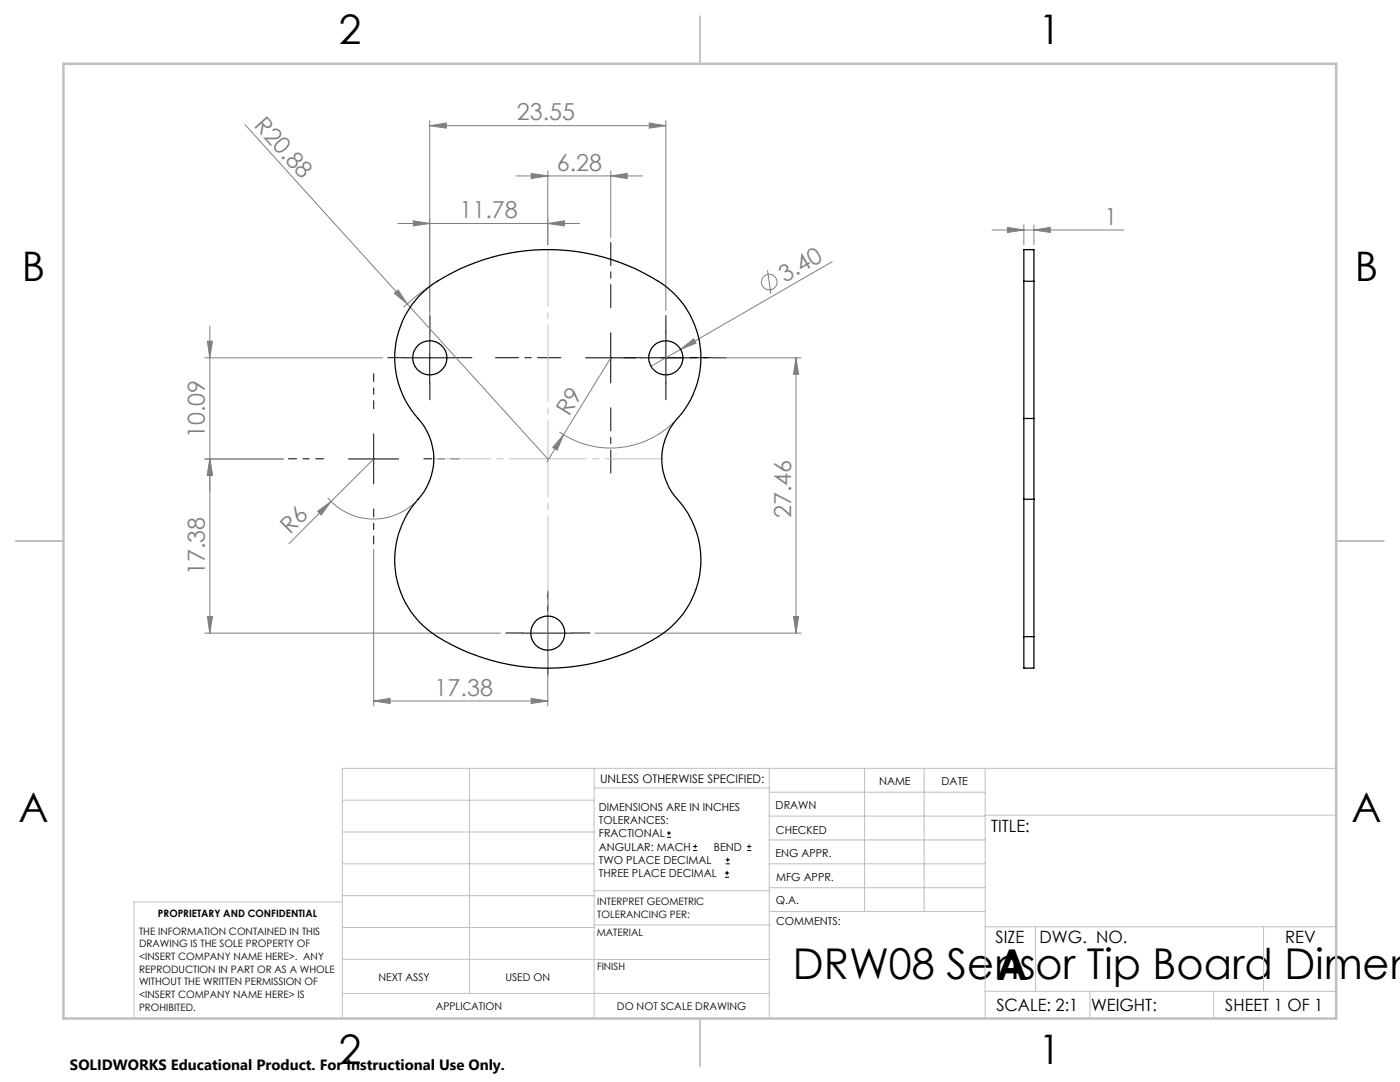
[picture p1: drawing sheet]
<svg xmlns="http://www.w3.org/2000/svg" width="279mm" height="216mm" viewBox="0 0 279 216" stroke-linecap="round" stroke-linejoin="round" font-family="sans-serif">
<g fill="none" stroke="#808080" stroke-width=".2">
<path d="M48.9 24.9l32.4 35.7M85.8 25.1l3.3-.5v1zM85.8 24.1v46.3M85.8 25.1h47.1M103 35.1h25.2M106 34.6l3.3 .5-3.3 .5zM109.3 34.1v14.7M121.9 35.1l3.3-.5v1zM121.9 34.1v13.3M129.6 24.6l3.3 .5-3.3 .5zM132.9 24.1v37.9M78.7 58.5l.7-.6 1.9 2.7z"/>
<path d="M79.4 44.6h36.3M82.5 44.1l3.3 .5-3.3 .5zM86.4 56.7a42.7 42.7 0 0 0-5.9 4.6M109.3 44.6l3.3-.5v1zM153.2 53.9l.6 4.8M166.1 52.2l-30.3 17.5M198 45.9h26.3M201 45.4l3.3 .5-3.3 .5zM204.3 44.9v3.9M206.3 45.9l3.3-.5v1zM206.3 44.9v3.9M40.9 71.4h35.5"/>
<path d="M41.4 68.1h1l-.5 3.3zM41.9 65.1v61.2M81.3 60.6l28 31M121.9 71.4l-12.8 20.8M135.8 69.7l2.6-2.1 .5 .9zM135.8 69.7l-5.9 3.4M142.3 71.4h17.6M158.9 71.4l.5 3.3h-1zM158.9 71.4v54.9M40.9 91.6h15.7M41.9 91.6l.5 3.3h-1zM65.4 99.3a12 12 0 0 0 17.4 1"/>
<path d="M74.6 91.6l-8.5 8.4M112.5 86.7l-1.3 3.1-.9-.5zM134.5 84.2a18 18 0 0 1-22.8 2M63.4 102l2.7-2-2 2.8zM66.1 100l-8.4 8.5M74.6 109.6v31.3M40.9 126.3h59M41.4 123h1l-.5 3.3zM74.6 139.9l3.3-.6v1.1zM74.6 139.9h34.7M106 139.3l3.3 .6-3.3 .5zM109.3 134.3v6.6"/>
<path d="M118.7 126.3h41.2M158.4 123h1l-.5 3.3z"/>
<circle cx="153.5" cy="56.3" r="1.56"/>
</g>
<g fill="none" stroke="#000" stroke-width=".2">
<path d="M80.8 71.4h10M85.8 66.4v10M116.9 71.4h10M121.9 66.4v10M127.9 71.4h10M132.9 66.4v10M69.6 91.6h10M74.6 86.6v10M104.3 126.3h10M109.3 121.3v10M133.1 167.1h.8M133.1 166.2h.8"/>
<path d="M133.5 165.8v.9M138.3 169.7h.8M138.3 168.9h.8M138.7 168.5v.8M144.7 175h.8M144.7 174.2h.8M144.8 172.4h.9M144.8 171.6h.9M145.1 173.8v.8M145.2 171.1v.9M149.1 169.7h.8M149.1 168.9h.8"/>
<path d="M149.5 168.5v.8"/>
</g>
<path d="M80.8 71.4h-3.4M85.8 66.4v-3.4M85.8 76.4v3.4M90.8 71.4h3.4M127.9 71.4h-3.4M132.9 66.4v-3.4M132.9 76.4v3.4M137.9 71.4h3.4M104.3 126.3h-3.4M109.3 121.3v-3.4M109.3 131.3v3.4M114.3 126.3h3.4" fill="none" stroke="#000" stroke-width=".2" stroke-dasharray="15.2 1.3 1.3 1.3"/>
<path d="M64.6 91.6h-7M74.6 81.6v-7M84.6 91.6h7M74.6 101.6v7" fill="none" stroke="#000" stroke-width=".2" stroke-dasharray="15.2 1.3 1.3 1.3" stroke-dashoffset="13.6"/>
<path d="M111.9 71.4h-13M121.9 61.4v-13M131.9 71.4h13M121.9 81.4v13" fill="none" stroke="#000" stroke-width=".2" stroke-dasharray="15.2 1.3 1.3 1.3" stroke-dashoffset="10.6"/>
<path d="M109.3 49.8v83.5" fill="none" stroke="#c0c0c0" stroke-width=".2" stroke-dasharray="15.2 1.3 1.3 1.3" stroke-dashoffset="4"/>
<path d="M86.6 91.6h45.5" fill="none" stroke="#c0c0c0" stroke-width=".2" stroke-dasharray="15.2 1.3 1.3 1.3" stroke-dashoffset="3.9"/>
<g fill="none" stroke="#c0c0c0" stroke-width=".2">
<path d="M68.3 159.7h50.3M93.7 153.3v44.9M118.6 153.3v49.9M118.6 157.2h34.9M153.5 153.3v49.9M153.5 158.1h43.1M172.5 153.3v28.6M184.4 153.3v28.6M196.6 153.3v49.9M266.7 153.3h-198.4v49.9M68.3 178.7h50.3M68.3 172.4h50.3"/>
<path d="M68.3 166h50.3M68.3 180h-41.6v23.2M118.6 177.7h35M153.5 167.6h43.1M153.5 162.8h43.1M153.5 172.4h43.1M153.5 177.1h43.1M196.6 162.7h70.1M68.3 198.2h85.2M68.3 191.4l85.2 .1M68.3 185.1h50.3M118.6 184.6h35"/>
<path d="M153.6 181.9h43M196.6 197.8h70.1M196.6 184.9h70.1M206.7 184.9v12.9M217.5 197.8v5.4M242.2 197.8v5.4M252.2 184.9v12.9"/>
</g>
<path d="M139.7 3.2v9.5M3.1 107.9h9.6M266.7 107.9h9.5M139.7 203.2v9.6" fill="none" stroke="#c0c0c0" stroke-width=".25"/>
<path d="M12.7 12.7h254v190.5h-254z" fill="none" stroke="#c0c0c0" stroke-width=".5"/>
<g fill="#808080">
<path d="M78.7 58.5l.7-.6 1.9 2.7z"/>
<path d="M135.8 69.7l2.6-2.1 .5 .9z"/>
<path d="M63.4 102l2.7-2-2 2.8z"/>
<path d="M112.5 86.7l-1.3 3.1-.9-.5z"/>
<path d="M121.9 35.1l3.3-.5v1zM106 34.6l3.3 .5-3.3 .5z"/>
<path d="M82.5 44.1l3.3 .5-3.3 .5zM109.3 44.6l3.3-.5v1zM74.6 139.9l3.3-.6v1.1zM106 139.3l3.3 .6-3.3 .5z"/>
<path d="M206.3 45.9l3.3-.5v1zM201 45.4l3.3 .5-3.3 .5z"/>
<path d="M85.8 25.1l3.3-.5v1zM129.6 24.6l3.3 .5-3.3 .5z"/>
<path d="M158.4 123h1l-.5 3.3zM158.9 71.4l.5 3.3h-1zM41.4 123h1l-.5 3.3zM41.9 91.6l.5 3.3h-1z"/>
<path d="M41.4 68.1h1l-.5 3.3zM41.9 91.6l.5 3.3h-1z"/>
</g>
<g fill="none" stroke="#000" stroke-width=".25">
<path d="M83.6 59.1a29.7 29.7 0 0 1 11.4-6.7 41.3 41.3 0 0 1 38.3 5.1 18 18 0 0 1 1.3 26.7 12.2 12.2 0 0 0 1.4 16.3 18 18 0 0 1-6.1 27.4 41.5 41.5 0 0 1-44.5-2.2 18.1 18.1 0 0 1-1.4-26.8 12.1 12.1 0 0 0-1.3-16.3 18 18 0 0 1 .9-23.5zM204.3 56.1v27.4M204.3 56.1v-6.3h2v6.3M204.3 56.1h2M206.3 56.1v27.4M204.3 99.6v27.4M204.3 83.5v16.1M204.3 99.6h2M204.3 83.5h2M206.3 99.6v27.4M206.3 83.5v16.1M204.3 127v6.3h2v-6.3"/>
<path d="M204.3 127h2"/>
<circle cx="85.8" cy="71.4" r="3.4"/>
<circle cx="132.9" cy="71.4" r="3.4"/>
<circle cx="109.3" cy="126.3" r="3.4"/>
</g>
<g font-size="8.5">
<text x="158.3" y="195.4">DRW08 Sensor Tip Board Dimen</text>
<text x="198.9" y="195.5">A</text>
</g>
<g font-size="8.1">
<text x="67.6" y="8.9">2</text>
<text x="207.3" y="8.9">1</text>
<text x="4.4" y="56.1">B</text>
<text x="270.4" y="56.1">B</text>
<text x="3.7" y="164.1">A</text>
<text x="269.7" y="164.1">A</text>
<text x="67.6" y="212.4">2</text>
<text x="207.3" y="212.4">1</text>
</g>
<g font-size="4.7" fill="#808080">
<text x="50.5" y="25.1" transform="rotate(48 50.5 25.1)">R20.88</text>
<text x="103.1" y="24">23.55</text>
<text x="111.1" y="34.1">6.28</text>
<text x="91.7" y="43.5">11.78</text>
<text x="220.4" y="44.8">1</text>
<text x="156.6" y="56.5" transform="rotate(-30 156.6 56.5)">3.40</text>
<text x="113.6" y="83.1" transform="rotate(-59 113.6 83.1)">R9</text>
<text x="40.9" y="87.4" transform="rotate(-90 40.9 87.4)">10.09</text>
<text x="57.9" y="106.8" transform="rotate(-45 57.9 106.8)">R6</text>
<text x="157.9" y="103.4" transform="rotate(-90 157.9 103.4)">27.46</text>
<text x="40.9" y="114.8" transform="rotate(-90 40.9 114.8)">17.38</text>
<text x="86.7" y="138.8">17.38</text>
</g>
<g font-size="3.4">
<text x="197.8" y="166">TITLE:</text>
<text x="198.7" y="188.1">SIZE</text>
<text x="207.5" y="188.1">DWG. NO.</text>
<text x="256.5" y="188.2">REV</text>
<text x="198.8" y="201.7">SCALE: 2:1</text>
<text x="217.7" y="201.8">WEIGHT:</text>
<text x="244.5" y="201.7">SHEET 1 OF 1</text>
</g>
<text font-size="3" x="14" y="213.5">SOLIDWORKS Educational Product. For Instructional Use Only.</text>
<text font-size="2.4" x="119.8" y="156.2">UNLESS OTHERWISE SPECIFIED:</text>
<g font-size="2.2">
<text x="119.5" y="161.8">DIMENSIONS ARE IN INCHES</text>
<text x="154.8" y="161.4">DRAWN</text>
<text x="175.4" y="156.6">NAME</text>
<text x="187.9" y="156.7">DATE</text>
<text x="119.5" y="164.4">TOLERANCES:</text>
<text x="119.5" y="167.1">FRACTIONAL</text>
<text x="154.9" y="166.3">CHECKED</text>
<text x="119.5" y="169.7">ANGULAR: MACH</text>
<text x="119.5" y="172.4">TWO PLACE DECIMAL</text>
<text x="142.5" y="169.7">BEND</text>
<text x="154.8" y="171">ENG APPR.</text>
<text x="119.5" y="175">THREE PLACE DECIMAL</text>
<text x="154.9" y="175.7">MFG APPR.</text>
<text x="154.9" y="180.4">Q.A.</text>
<text x="154.9" y="184.6">COMMENTS:</text>
</g>
<g font-size="2.1">
<text x="75.5" y="195.7">NEXT ASSY</text>
<text x="100.9" y="195.7">USED ON</text>
<text x="86.9" y="201.5">APPLICATION</text>
<text x="123.1" y="201.6">DO NOT SCALE DRAWING</text>
</g>
<g font-size="2">
<text x="31.5" y="182.9">PROPRIETARY AND CONFIDENTIAL</text>
<text x="119.2" y="180.6">INTERPRET GEOMETRIC</text>
<text x="119.2" y="183.1">TOLERANCING PER:</text>
<text x="27.8" y="186.5">THE INFORMATION CONTAINED IN THIS</text>
<text x="27.8" y="189">DRAWING IS THE SOLE PROPERTY OF</text>
<text x="27.8" y="191.6">&lt;INSERT COMPANY NAME HERE&gt;. ANY</text>
<text x="119.1" y="186.7">MATERIAL</text>
<text x="27.8" y="194.1">REPRODUCTION IN PART OR AS A WHOLE</text>
<text x="27.8" y="196.6">WITHOUT THE WRITTEN PERMISSION OF</text>
<text x="119.1" y="193.5">FINISH</text>
<text x="27.8" y="199.1">&lt;INSERT COMPANY NAME HERE&gt; IS</text>
<text x="27.8" y="201.7">PROHIBITED.</text>
</g>
</svg>
